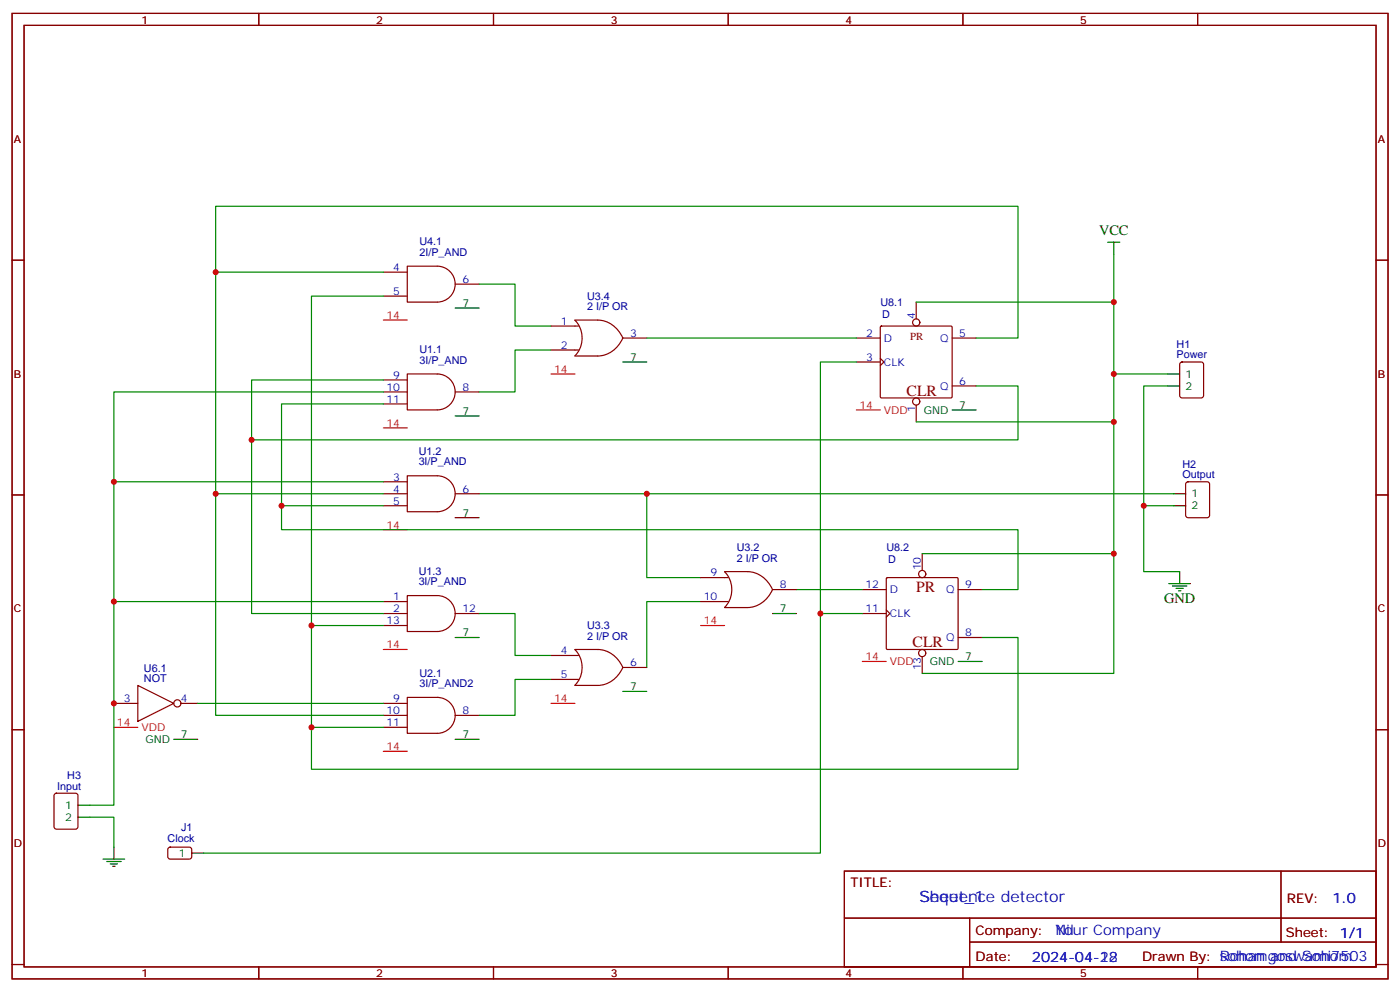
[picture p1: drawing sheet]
<svg xmlns="http://www.w3.org/2000/svg" width="412mm" height="292mm" viewBox="0 0 412 292" stroke-linecap="round" stroke-linejoin="round" font-family="sans-serif">
<g fill="none" stroke="#870000" stroke-width=".35">
<path d="M3.6 4h405.3v284.3h-405.3zM7.1 7.5h398.3v277.3h-398.3zM76.2 4v3.5M145.4 4v3.5M214.5 4v3.5M283.7 4v3.5M352.8 4v3.5M3.6 76.6h3.5M120 78.4h8.8a5.3 5.3 0 0 1 5.3 5.3 5.3 5.3 0 0 1-5.3 5.3h-8.8zM405.4 76.6h3.5M112.9 80.2h7.1M112.9 87.2h7.1"/>
<path d="M134.1 83.7h7M162.3 96h8.1M169.3 94.3a7.5 7.5 0 0 1 0 10.5M169.4 94.3h6.7a8.4 8.4 0 0 1 7.4 5.3M183.5 99.6h7M183.5 99.6a8.4 8.4 0 0 1-7.4 5.2h-6.7M252.3 99.6h7M259.4 96.2l.3-.2 20.6 .1 .2 .3-.1 20.6-.3 .2-20.6-.1-.2-.3zM269.9 89v4.9M280.5 99.6h7M112.9 111.9h7.1M112.9 115.4h7.1"/>
<path d="M112.9 119h7.1M120 110.1h8.8a5.3 5.3 0 0 1 5.3 5.3 5.3 5.3 0 0 1-5.3 5.3h-8.8zM134.1 115.4h7M162.3 103.1h8.1M252.3 106.6h7M259.3 105.6l1.1 1-1.1 1.1M269.9 119.3v4.9M280.5 113.7h7M347.8 106.8l.4-.2h5.7l.6 .4 .1 9.5-.5 .6-5.9 .1-.6-.5-.1-9.4zM3.6 145.8h3.5M112.9 141.9h7.1M112.9 145.4h7.1"/>
<path d="M112.9 148.9h7.1M120 140.1h8.8a5.3 5.3 0 0 1 5.3 5.3 5.3 5.3 0 0 1-5.3 5.3h-8.8zM134.1 145.4h7M349.5 142.1l.5-.2h5.6l.7 .4v9.5l-.4 .6-5.9 .1-.7-.5v-9.4zM405.4 145.8h3.5M112.9 177.2h7.1M120 175.4h8.8a5.3 5.3 0 0 1 5.3 5.3 5.3 5.3 0 0 1-5.3 5.3h-8.8zM206.4 177.2h8.1M206.4 170.1h8.1M213.5 168.3h6.7a8.4 8.4 0 0 1 7.4 5.3 8.4 8.4 0 0 1-7.4 5.3h-6.8a7.6 7.6 0 0 0 .1-10.6zM227.6 173.6h7M254 173.6h7.1"/>
<path d="M261.1 179.6l1 1.1-1 1.1M261.1 170.3l.3-.2 20.7 .1 .2 .3-.1 20.6-.3 .2-20.6-.1-.2-.3zM271.7 163.1v4.9M282.3 173.6h7M112.9 180.7h7.1M112.9 184.2h7.1M134.1 180.7h7M162.3 193h8.1M169.3 191.3a7.5 7.5 0 0 1 0 10.5M169.4 191.3h6.7a8.4 8.4 0 0 1 7.4 5.3M183.5 196.6h7M183.5 196.6a8.4 8.4 0 0 1-7.4 5.3h-6.7"/>
<path d="M254 180.7h7.1M271.7 193.4v4.9M282.3 187.7h7M3.6 214.9h3.5M33.5 207.2h7.1M40.6 201.9l10.6 5.3-10.6 5.2zM53.3 207.2h4.9M112.9 207.2h7.1M112.9 210.7h7.1M112.9 214.2h7.1M120 205.4h8.8a5.3 5.3 0 0 1 5.3 5.3 5.3 5.3 0 0 1-5.3 5.3h-8.8zM134.1 210.7h7"/>
<path d="M162.3 200.1h8.1M405.4 214.9h3.5M16.1 233.8l.5-.2h5.7l.6 .4 .1 9.5-.5 .6-5.9 .1-.6-.5-.1-9.4zM49.7 249.7l.4-.2h5.9l.5 .7-.1 2.4-.6 .4-5.9-.1-.5-.6v-2.1zM248.7 256.5h156.7v28.3h-156.7zM377.4 256.6v20.8M248.8 270.4h156.4M285.7 277.4h119.5M285.7 270.4v14.1M3.6 284.1h3.5M76.2 284.8v3.5M145.4 284.8v3.5"/>
<path d="M214.5 284.8v3.5M283.7 284.8v3.5M352.8 284.8v3.5M405.4 284.1h3.5"/>
<circle cx="269.9" cy="95" r="1.06"/>
<circle cx="269.9" cy="118.3" r="1.06"/>
<circle cx="271.7" cy="169.1" r="1.06"/>
<circle cx="271.7" cy="192.3" r="1.06"/>
<circle cx="52.2" cy="207.2" r="1.06"/>
</g>
<g fill="none" stroke="#000" stroke-width=".35">
<path d="M326.4 71.3h3.5M328.1 71.3v3.6M134.1 90.7h7M183.5 106.6h7M344 110.1h3.5M344 113.7h3.5M134.1 122.5h7M280.5 120.7h7M134.1 152.5h7M345.8 145.4h3.5M345.8 148.9h3.5M344.3 171.9h6.4"/>
<path d="M345.4 172.6h4.2M346.5 173.3h2.1M347.2 174h.7M347.5 168.3v3.6M134.1 187.7h7M227.6 180.7h7M282.3 194.8h7M51.2 217.7h7M134.1 217.7h7M183.5 203.6h7M23 237.1h3.5M23 240.7h3.5"/>
<path d="M30.4 253h6.3M31.4 253.7h4.3M32.5 254.4h2.1M33.2 255.1h.7M33.5 249.5v3.5M56.5 251.2h3.5"/>
</g>
<g fill="none" stroke="#008700" stroke-width=".35">
<path d="M328.1 74.9v14.1M63.5 80.2v65.2h49.4M112.9 87.2h-21.1v97M112.9 80.2h-49.4v-19.5h236.4v38.9h-12.4M141.1 83.7h10.6v12.3h10.6M190.5 99.6h61.8M269.9 89h58.2v21.1h15.9M112.9 111.9h-38.8v17.6h225.8v-15.8h-12.4M112.9 119h-30v29.9M112.9 115.4h-79.4v26.5M162.3 103.1h-10.6v12.3h-10.6M252.3 106.6h-10.6v144.6h-181.7"/>
<path d="M328.1 110.1v14.1h-58.2M344 113.7h-7.1v35.2M74.1 129.5v51.2h38.8M328.1 124.2v38.9h-56.4M63.5 145.4v65.3h49.4M112.9 148.9h-30v7.1h217v17.6h-10.6M112.9 141.9h-79.4v35.3M141.1 145.4h204.7M190.5 145.4v24.7h15.9M345.8 148.9h-8.9v19.4h10.6M112.9 177.2h-79.4v59.9h-7M206.4 177.2h-15.9v19.4"/>
<path d="M234.6 173.6h19.4M328.1 163.1v35.2h-56.4M112.9 184.2h-21.1v30M141.1 180.7h10.6v12.3h10.6M241.7 180.7h12.3M289.3 187.7h10.6v38.9h-208.1v-12.4h21.1M58.2 207.2h54.7M162.3 200.1h-10.6v10.6h-10.6M26.5 240.7h7v8.8"/>
</g>
<path d="M112.9 94.3h7.1M162.3 110.1h7.1M112.9 126h7.1M252.3 120.7h7M112.9 156h7.1M112.9 191.3h7.1M206.4 184.2h7.1M254 194.8h7.1M33.5 214.2h7.1M162.3 207.2h7.1M112.9 221.3h7.1" fill="none" stroke="#f00" stroke-width=".35"/>
<g fill="#c00">
<circle cx="241.7" cy="180.7" r=".88"/>
<circle cx="190.5" cy="145.4" r=".88"/>
<circle cx="91.8" cy="214.2" r=".88"/>
<circle cx="91.8" cy="184.2" r=".88"/>
<circle cx="63.5" cy="80.2" r=".88"/>
<circle cx="63.5" cy="145.4" r=".88"/>
<circle cx="74.1" cy="129.5" r=".88"/>
<circle cx="82.9" cy="148.9" r=".88"/>
<circle cx="33.5" cy="207.2" r=".88"/>
<circle cx="33.5" cy="177.2" r=".88"/>
<circle cx="33.5" cy="141.9" r=".88"/>
<circle cx="328.1" cy="110.1" r=".88"/>
<circle cx="328.1" cy="124.2" r=".88"/>
<circle cx="328.1" cy="163.1" r=".88"/>
<circle cx="336.9" cy="148.9" r=".88"/>
<circle cx="328.1" cy="89" r=".88"/>
</g>
<g font-size="4.6" fill="#800">
<text x="267.1" y="116.5">CLR</text>
<text x="269.9" y="174.3">PR</text>
<text x="268.9" y="190.6">CLR</text>
</g>
<g font-size="4.6" fill="#00f">
<text x="270.8" y="265.6">Sheet_1</text>
<text x="270.8" y="265.6">Sequence detector</text>
</g>
<g font-size="4.2">
<text x="323.8" y="69.2">VCC</text>
<text x="342.9" y="177.5">GND</text>
</g>
<g font-size="4.2" fill="#00f">
<text x="392.5" y="265.8">1.0</text>
<text x="310.9" y="275.4">Your Company</text>
<text x="310.9" y="275.4">Nil</text>
<text x="304" y="283.2">2024-04-22</text>
<text x="304" y="283.2">2024-04-18</text>
</g>
<g font-size="3.9" fill="#800">
<text x="250.5" y="261.1">TITLE:</text>
<text x="379.1" y="265.8">REV:</text>
<text x="287.4" y="275.3">Company:</text>
<text x="378.8" y="275.9">Sheet: 1/1</text>
<text x="287.4" y="283">Date:</text>
<text x="336.5" y="283.1">Drawn By: sohomgoswami7503</text>
<text x="336.5" y="283.1">Drawn By: Rohan and Sohom</text>
</g>
<g font-size="3.2" fill="#800">
<text x="41.7" y="6.9">1</text>
<text x="110.8" y="6.9">2</text>
<text x="180" y="6.9">3</text>
<text x="249.1" y="6.9">4</text>
<text x="318.2" y="6.9">5</text>
<text x="4.1" y="42.1">A</text>
<text x="405.9" y="42.1">A</text>
<text x="268.1" y="100.3">PR</text>
<text x="4.1" y="111.2">B</text>
<text x="405.9" y="111.2">B</text>
<text x="4.1" y="180.3">C</text>
<text x="405.9" y="180.3">C</text>
<text x="4.1" y="249.5">D</text>
<text x="405.9" y="249.5">D</text>
<text x="41.7" y="287.8">1</text>
<text x="110.8" y="287.8">2</text>
<text x="180" y="287.8">3</text>
<text x="249.1" y="287.8">4</text>
<text x="318.2" y="287.8">5</text>
</g>
<g font-size="3.2" fill="#000080">
<text x="123.6" y="75.3">2I/P_AND</text>
<text x="123.6" y="72.3">U4.1</text>
<text x="172.9" y="88.3">U3.4</text>
<text x="172.9" y="91.4">2 I/P OR</text>
<text x="259.4" y="90">U8.1</text>
<text x="259.9" y="93.6">D</text>
<text x="123.6" y="107.1">3I/P_AND</text>
<text x="123.6" y="104">U1.1</text>
<text x="346.6" y="105.6">Power</text>
<text x="346.6" y="102.5">H1</text>
<text x="123.3" y="137.1">3I/P_AND</text>
<text x="123.3" y="134">U1.2</text>
<text x="348.4" y="137.8">H2</text>
<text x="348.4" y="140.8">Output</text>
<text x="217" y="165.5">2 I/P OR</text>
<text x="217" y="162.3">U3.2</text>
<text x="261.1" y="162.3">U8.2</text>
<text x="261.6" y="165.9">D</text>
<text x="123.3" y="172.3">3I/P_AND</text>
<text x="123.3" y="169.3">U1.3</text>
<text x="172.9" y="185.3">U3.3</text>
<text x="172.9" y="188.5">2 I/P OR</text>
<text x="42.4" y="197.8">U6.1</text>
<text x="42.4" y="200.8">NOT</text>
<text x="123.6" y="202.3">3I/P_AND2</text>
<text x="123.6" y="199.3">U2.1</text>
<text x="16.8" y="232.6">Input</text>
<text x="19.8" y="229.5">H3</text>
<text x="53.4" y="244.8">J1</text>
<text x="49.4" y="247.8">Clock</text>
</g>
<g font-size="3.2" fill="#00f">
<text x="115.8" y="79.8">4</text>
<text x="136.2" y="83.3">6</text>
<text x="115.8" y="86.9">5</text>
<text x="165.2" y="95.7">1</text>
<text x="269.6" y="93.9" transform="rotate(-90 269.6 93.9)">4</text>
<text x="185.6" y="99.2">3</text>
<text x="255.2" y="99.2">2</text>
<text x="260.4" y="100.6">D</text>
<text x="276.9" y="100.6">Q</text>
<text x="282.6" y="99.2">5</text>
<text x="165.2" y="102.7">2</text>
<text x="255.2" y="106.3">3</text>
<text x="260.4" y="107.7">CLK</text>
<text x="115.8" y="111.5">9</text>
<text x="282.6" y="113.3">6</text>
<text x="113.8" y="115.1">10</text>
<text x="113.8" y="118.6">11</text>
<text x="136.2" y="115.1">8</text>
<text x="276.9" y="114.7">Q</text>
<text x="269.6" y="121.3" transform="rotate(-90 269.6 121.3)">1</text>
<text x="115.8" y="141.5">3</text>
<text x="115.8" y="145.1">4</text>
<text x="115.8" y="148.6">5</text>
<text x="136.2" y="145.1">6</text>
<text x="271.3" y="168" transform="rotate(-90 271.3 168)">10</text>
<text x="209.3" y="169.8">9</text>
<text x="229.7" y="173.3">8</text>
<text x="254.9" y="173.3">12</text>
<text x="284.4" y="173.3">9</text>
<text x="115.8" y="176.8">1</text>
<text x="207.3" y="176.8">10</text>
<text x="262.1" y="174.7">D</text>
<text x="278.7" y="174.7">Q</text>
<text x="113.8" y="183.9">13</text>
<text x="115.8" y="180.3">2</text>
<text x="136.2" y="180.3">12</text>
<text x="254.9" y="180.3">11</text>
<text x="262.1" y="181.8">CLK</text>
<text x="278.7" y="188.8">Q</text>
<text x="284.4" y="187.4">8</text>
<text x="165.2" y="192.7">4</text>
<text x="185.6" y="196.2">6</text>
<text x="271.3" y="197.4" transform="rotate(-90 271.3 197.4)">13</text>
<text x="165.2" y="199.7">5</text>
<text x="36.5" y="206.8">3</text>
<text x="53.3" y="206.8">4</text>
<text x="115.8" y="206.8">9</text>
<text x="113.8" y="210.3">10</text>
<text x="113.8" y="213.9">11</text>
<text x="136.2" y="210.3">8</text>
</g>
<g font-size="3.2" fill="#f00">
<text x="113.8" y="93.9">14</text>
<text x="163.2" y="109.8">14</text>
<text x="113.8" y="125.7">14</text>
<text x="253.2" y="120.4">14</text>
<text x="260.4" y="121.8">VDD</text>
<text x="113.8" y="155.6">14</text>
<text x="207.3" y="183.9">14</text>
<text x="113.8" y="190.9">14</text>
<text x="254.9" y="194.5">14</text>
<text x="262.1" y="195.9">VDD</text>
<text x="163.2" y="206.8">14</text>
<text x="34.5" y="213.9">14</text>
<text x="41.7" y="215.3">VDD</text>
<text x="113.8" y="220.9">14</text>
</g>
<g font-size="3.2">
<text x="136.2" y="90.4">7</text>
<text x="185.6" y="106.3">7</text>
<text x="349.3" y="111.2">1</text>
<text x="349.3" y="114.7">2</text>
<text x="136.2" y="122.1">7</text>
<text x="272.2" y="121.8">GND</text>
<text x="282.6" y="120.4">7</text>
<text x="351" y="146.5">1</text>
<text x="136.2" y="152.1">7</text>
<text x="351" y="150">2</text>
<text x="229.7" y="180.3">7</text>
<text x="136.2" y="187.4">7</text>
<text x="273.9" y="195.9">GND</text>
<text x="284.4" y="194.5">7</text>
<text x="185.6" y="203.3">7</text>
<text x="42.8" y="218.8">GND</text>
<text x="53.3" y="217.4">7</text>
<text x="136.2" y="217.4">7</text>
<text x="19.2" y="238.2">1</text>
<text x="19.2" y="241.7">2</text>
<text x="52.7" y="252.3">1</text>
</g>
</svg>
